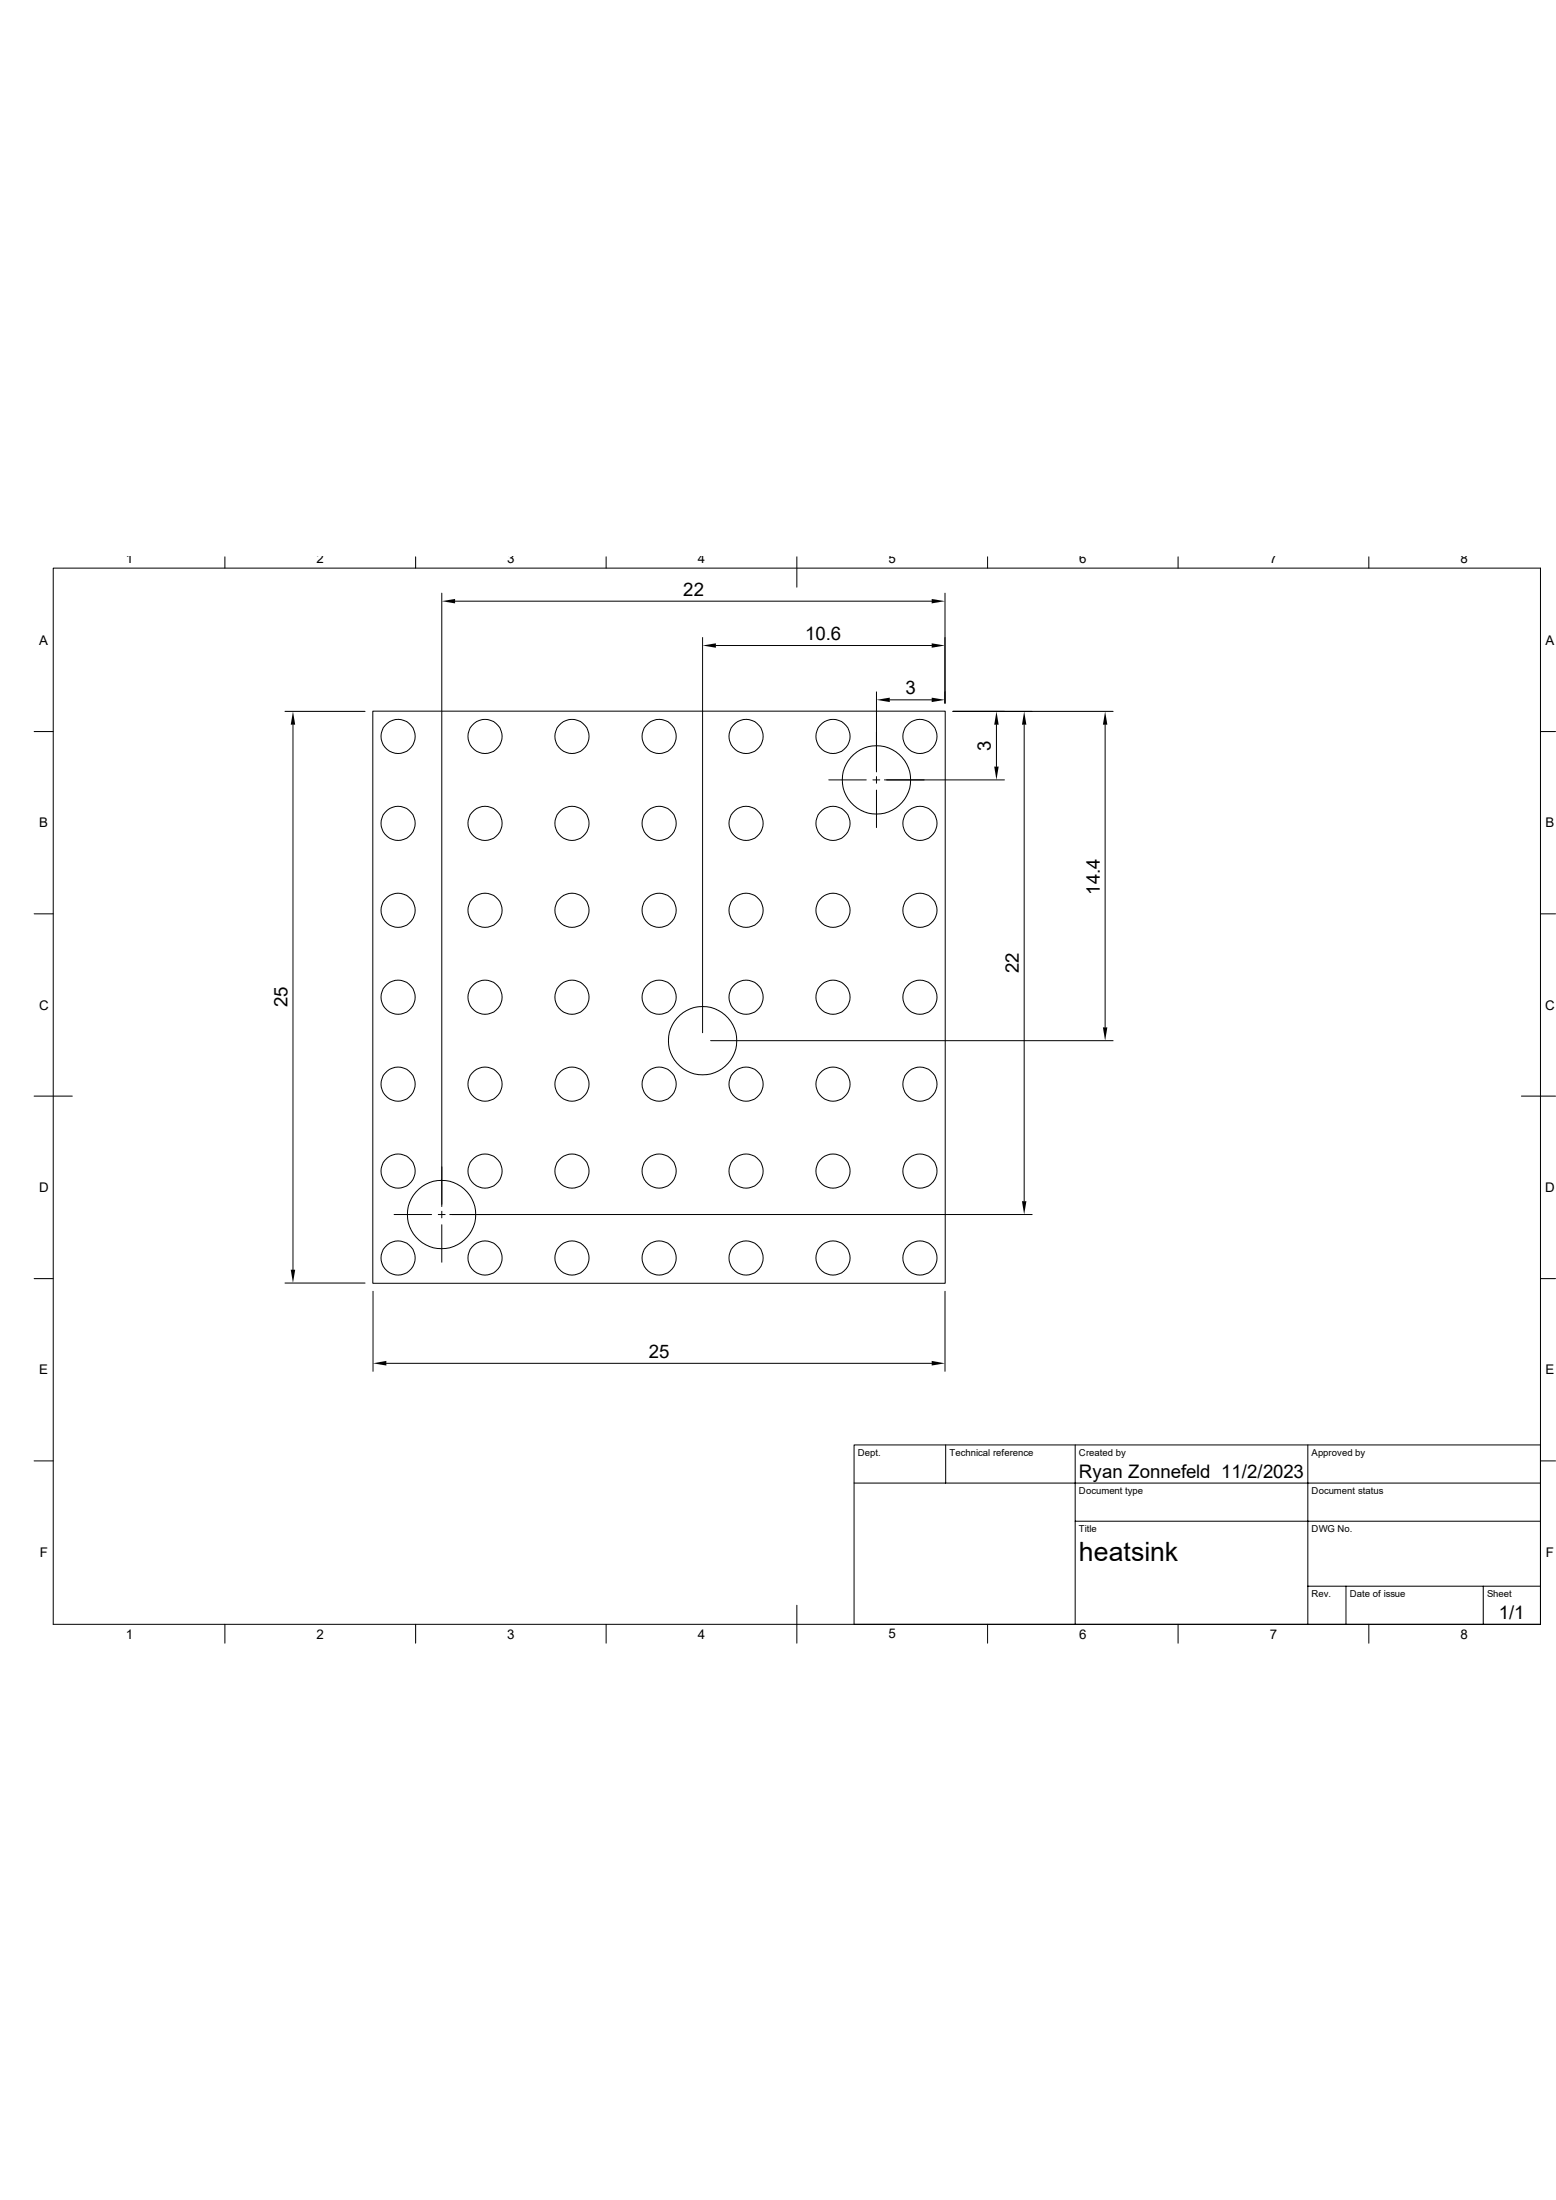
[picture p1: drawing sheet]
<svg xmlns="http://www.w3.org/2000/svg" width="297mm" height="420mm" viewBox="0 0 297 420" stroke-linecap="round" stroke-linejoin="round" font-family="sans-serif">
<g fill="none" stroke="#000" stroke-width=".19">
<path d="M10.2 108.5h283.8v201.6h-283.8zM42.9 106.3v2.2M79.3 106.3v2.2M84.3 113.2v117.1M86.9 114.8h90.9M115.7 106.3v2.2M152.1 106.3v5.8M180.4 113.2v21M188.5 106.3v2.2M224.9 106.3v2.2M261.3 106.3v2.2M6.5 139.7h3.7"/>
<path d="M54.4 135.8h15.3M55.9 138.3v104.1M71.2 135.8h109.2v109.2h-109.2zM134.1 121.7v75.4M136.7 123.2h41.1M167.3 132.1v15.3M169.8 133.6h8M181.9 135.8h30.6M190.2 138.3v8M195.5 138.3v91M210.9 138.3v57.8M294 139.7h2.9"/>
<path d="M158.2 148.9h7.2M166.6 148.9h1.3M167.3 148.3v1.2M167.3 150.8v7.2M168.8 148.9h22.9M6.5 174.5h3.7M294 174.5h2.9M135.6 198.7h76.9M6.5 209.3h7.3M290.4 209.3h6.5M75.2 231.9h7.2M83.7 231.9h1.3"/>
<path d="M84.3 231.2v1.3M84.3 233.8v7.2M85.9 231.9h111.1M6.5 244.1h3.7M54.4 244.9h15.3M71.2 246.5v15.3M180.4 246.5v15.3M294 244.1h2.9M6.5 278.9h3.7M73.7 260.3h104.1M180.5 275.8v7.3M205.2 275.8v34.3"/>
<path d="M249.6 275.8v34.3M294 275.8h-131v34.3M294 278.9h2.9M163 283.1h131M205.2 290.4h88.8M42.9 310.1v3.6M79.3 310.1v3.6M115.7 310.1v3.6M152.1 306.5v7.2M188.5 310.1v3.6M224.9 310.1v3.6M249.6 302.8h44.4"/>
<path d="M256.9 302.8v7.3M261.3 310.1v3.6M283.1 302.8v7.3"/>
<circle cx="76" cy="157.2" r="3.3"/>
<circle cx="76" cy="140.6" r="3.3"/>
<circle cx="92.6" cy="140.6" r="3.3"/>
<circle cx="92.6" cy="157.2" r="3.3"/>
<circle cx="109.2" cy="157.2" r="3.3"/>
<circle cx="109.2" cy="140.6" r="3.3"/>
<circle cx="125.8" cy="157.2" r="3.3"/>
<circle cx="125.8" cy="140.6" r="3.3"/>
<circle cx="142.4" cy="157.2" r="3.3"/>
<circle cx="142.4" cy="140.6" r="3.3"/>
<circle cx="159" cy="140.6" r="3.3"/>
<circle cx="159" cy="157.2" r="3.3"/>
<circle cx="167.3" cy="148.9" r="6.5"/>
<circle cx="175.6" cy="140.6" r="3.3"/>
<circle cx="175.6" cy="157.2" r="3.3"/>
<circle cx="76" cy="173.8" r="3.3"/>
<circle cx="92.6" cy="173.8" r="3.3"/>
<circle cx="109.2" cy="173.8" r="3.3"/>
<circle cx="125.8" cy="173.8" r="3.3"/>
<circle cx="142.4" cy="173.8" r="3.3"/>
<circle cx="159" cy="173.8" r="3.3"/>
<circle cx="175.6" cy="173.8" r="3.3"/>
<circle cx="76" cy="190.4" r="3.3"/>
<circle cx="92.6" cy="190.4" r="3.3"/>
<circle cx="109.2" cy="190.4" r="3.3"/>
<circle cx="125.8" cy="190.4" r="3.3"/>
<circle cx="134.1" cy="198.7" r="6.5"/>
<circle cx="142.4" cy="190.4" r="3.3"/>
<circle cx="159" cy="190.4" r="3.3"/>
<circle cx="175.6" cy="190.4" r="3.3"/>
<circle cx="76" cy="207" r="3.3"/>
<circle cx="92.6" cy="207" r="3.3"/>
<circle cx="109.2" cy="207" r="3.3"/>
<circle cx="125.8" cy="207" r="3.3"/>
<circle cx="142.4" cy="207" r="3.3"/>
<circle cx="159" cy="207" r="3.3"/>
<circle cx="175.6" cy="207" r="3.3"/>
<circle cx="76" cy="223.6" r="3.3"/>
<circle cx="84.3" cy="231.9" r="6.5"/>
<circle cx="92.6" cy="223.6" r="3.3"/>
<circle cx="109.2" cy="223.6" r="3.3"/>
<circle cx="125.8" cy="223.6" r="3.3"/>
<circle cx="142.4" cy="223.6" r="3.3"/>
<circle cx="159" cy="223.6" r="3.3"/>
<circle cx="175.6" cy="223.6" r="3.3"/>
<circle cx="76" cy="240.2" r="3.3"/>
<circle cx="92.6" cy="240.2" r="3.3"/>
<circle cx="109.2" cy="240.2" r="3.3"/>
<circle cx="125.8" cy="240.2" r="3.3"/>
<circle cx="142.4" cy="240.2" r="3.3"/>
<circle cx="159" cy="240.2" r="3.3"/>
<circle cx="175.6" cy="240.2" r="3.3"/>
</g>
<g fill="#000">
<path d="M84.3 114.8l2.6-.5v.9zM177.8 114.3l2.6 .5-2.6 .4zM55.9 135.8l.4 2.5h-.8zM134.1 123.2l2.6-.4v.9zM167.3 133.6l2.5-.4v.8zM177.8 122.8l2.6 .4-2.6 .5zM177.8 133.2l2.6 .4-2.6 .4zM190.2 135.8l.4 2.5h-.8zM195.5 135.8l.4 2.5h-.8zM210.9 135.8l.5 2.5h-.9zM189.8 146.3h.8l-.4 2.6zM210.5 196.1h.9l-.5 2.6z"/>
<path d="M195.1 229.3h.8l-.4 2.6zM55.5 242.4h.8l-.4 2.5zM71.2 260.3l2.5-.5v.9zM177.8 259.8l2.6 .5-2.6 .4z"/>
</g>
<text font-size="5.1" x="206" y="298.1">heatsink</text>
<g font-size="3.6">
<text x="130.4" y="113.8">22</text>
<text x="153.7" y="122.2">10.6</text>
<text x="172.8" y="132.5">3</text>
<text x="189.1" y="143.3" transform="rotate(-90 189.1 143.3)">3</text>
<text x="209.9" y="170.8" transform="rotate(-90 209.9 170.8)">14.4</text>
<text x="194.5" y="185.8" transform="rotate(-90 194.5 185.8)">22</text>
<text x="54.9" y="192.3" transform="rotate(-90 54.9 192.3)">25</text>
<text x="123.8" y="259.2">25</text>
<text x="206" y="282.1">Ryan Zonnefeld 11/2/2023</text>
<text x="286.1" y="309.1">1/1</text>
</g>
<g font-size="2.5">
<text x="24" y="107.6">1</text>
<text x="60.4" y="107.6">2</text>
<text x="96.8" y="107.5">3</text>
<text x="133.2" y="107.6">4</text>
<text x="169.6" y="107.5">5</text>
<text x="206" y="107.5">6</text>
<text x="242.4" y="107.5">7</text>
<text x="278.8" y="107.5">8</text>
<text x="7.5" y="123.1">A</text>
<text x="295" y="123.1">A</text>
<text x="7.5" y="157.9">B</text>
<text x="295" y="157.9">B</text>
<text x="7.5" y="192.8">C</text>
<text x="294.9" y="192.8">C</text>
<text x="7.5" y="227.6">D</text>
<text x="294.9" y="227.6">D</text>
<text x="7.5" y="262.4">E</text>
<text x="295" y="262.4">E</text>
<text x="7.6" y="297.2">F</text>
<text x="295.1" y="297.2">F</text>
<text x="24" y="312.8">1</text>
<text x="60.4" y="312.8">2</text>
<text x="96.8" y="312.8">3</text>
<text x="133.2" y="312.8">4</text>
<text x="169.6" y="312.8">5</text>
<text x="206" y="312.8">6</text>
<text x="242.4" y="312.8">7</text>
<text x="278.8" y="312.8">8</text>
</g>
<g font-size="1.8">
<text x="163.7" y="277.9">Dept.</text>
<text x="181.2" y="277.9">Technical reference</text>
<text x="206" y="277.9">Created by</text>
<text x="250.4" y="277.9">Approved by</text>
<text x="206" y="285.2">Document type</text>
<text x="250.4" y="285.2">Document status</text>
<text x="206" y="292.4">Title</text>
<text x="250.4" y="292.4">DWG No.</text>
<text x="250.4" y="304.8">Rev.</text>
<text x="257.6" y="304.8">Date of issue</text>
<text x="283.9" y="304.8">Sheet</text>
</g>
</svg>
